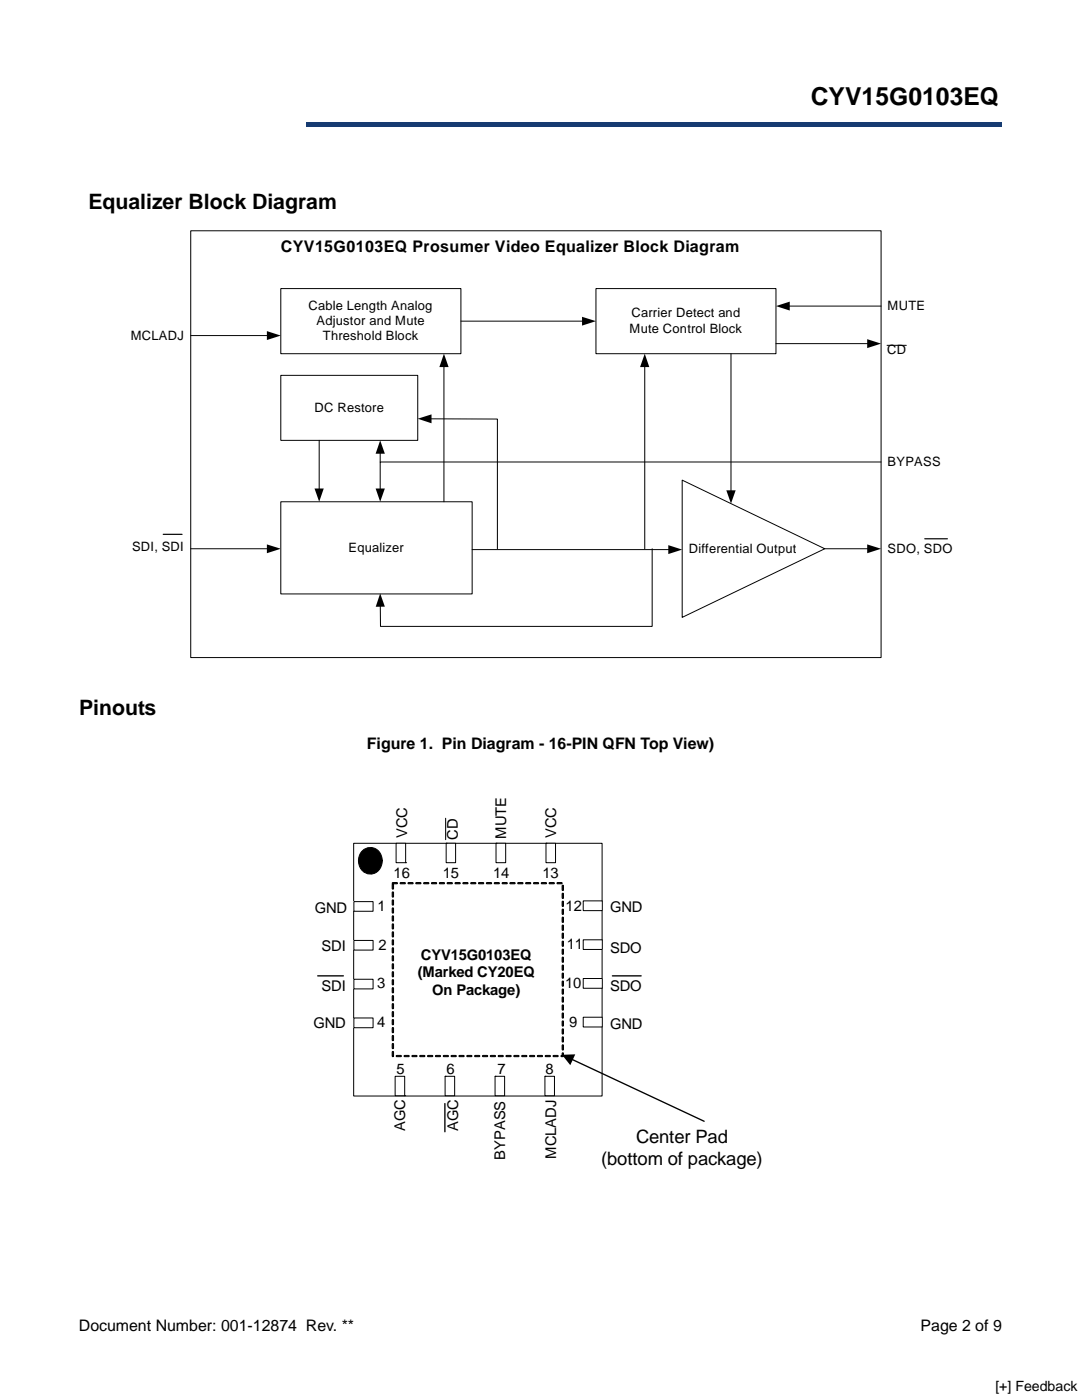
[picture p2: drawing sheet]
<svg xmlns="http://www.w3.org/2000/svg" width="216mm" height="279mm" viewBox="0 0 216 279" stroke-linecap="round" stroke-linejoin="round" font-family="sans-serif">
<path d="M61 24.4h138.8v.9h-138.8z" fill="#163b71"/>
<path d="M61 24.4h138.9" fill="none" stroke="#163b71" stroke-width=".2"/>
<path d="M199.7 24.4h.2v1h-.2z" fill="#163b71"/>
<path d="M61 25.3h138.8" fill="none" stroke="#163b71" stroke-width=".2"/>
<path d="M61 24.3h.1v1h-.1z" fill="#163b71"/>
<g fill="#fff">
<path d="M15.8 8.6h45.2v18h-45.2z"/>
<path d="M24 45.6h167.7v89h-167.7z"/>
</g>
<path d="M41.1 49h137.7v85.1h-137.7z" fill="none" stroke="#fff" stroke-width=".2"/>
<path d="M38.1 46.1h137.7v85.1h-137.7z" fill="none" stroke="#000" stroke-width=".2"/>
<path d="M136.1 95.8l28.5 13.7-28.5 13.7z" fill="#fff"/>
<path d="M136.1 95.8l28.5 13.7-28.5 13.7z" fill="none" stroke="#000" stroke-width=".2"/>
<path d="M56 57.6h36v13h-36z" fill="#fff"/>
<path d="M56 57.6h36v13h-36zM157.4 61.1h18.4M38.1 109.5h15.4M164.6 109.5h8.7" fill="none" stroke="#000" stroke-width=".2"/>
<path d="M154.8 61.1l2.8-.9v1.8zM53.3 108.6l2.7 .9-2.7 .9zM173 108.6l2.8 .9-2.8 .9z" fill="#000"/>
<path d="M118.9 57.6h35.9v13h-35.9z" fill="#fff"/>
<path d="M118.9 57.6h35.9v13h-35.9z" fill="none" stroke="#000" stroke-width=".2"/>
<path d="M56 74.9h27.4v13h-27.4z" fill="#fff"/>
<path d="M56 74.9h27.4v13h-27.4z" fill="none" stroke="#000" stroke-width=".2"/>
<path d="M56 100.1h38.2v18.4h-38.2z" fill="#fff"/>
<g fill="none" stroke="#000" stroke-width=".2">
<path d="M38.1 67h15.4M88.6 73v27.1M92 64.1h24.4M128.7 73v36.6M145.9 70.6v27.5M154.8 68.6h18.5M177 68.9h3.8M63.7 87.9v9.8M75.9 90.3v1.9M85.9 83.6h13.4v25.9M175.8 92.2h-99.9v5.5M56 100.1h38.2v18.4h-38.2z"/>
<path d="M94.2 109.7h39.4M130.1 109.5v15.5h-54.2v-4.1"/>
</g>
<path d="M53.3 66.1l2.7 .9-2.7 .9zM88.6 70.6l.9 2.7h-1.8zM116.1 63.2l2.8 .9-2.8 .9zM128.7 70.6l.9 2.7h-1.9zM173 67.7l2.8 .9-2.8 .9zM62.8 97.5h1.8l-.9 2.6zM75.9 87.9l.9 2.7h-1.8zM75 97.5h1.8l-.9 2.6zM83.4 83.6l2.7-.9v1.8zM144.9 97.9h1.9l-.9 2.6zM133.3 108.8l2.8 .9-2.8 .9zM75.9 118.4l.9 2.7h-1.8z" fill="#000"/>
<path d="M32.6 106.6h3.7M184.5 107.5h4.5" fill="none" stroke="#000" stroke-width=".24"/>
<path d="M51.4 152.6h112.9v86.8h-112.9z" fill="#fff"/>
<path d="M70.6 168.3h49.5v50.4h-49.5z" fill="none" stroke="#000" stroke-width=".2"/>
<path d="M70.6 179.9h3.8v2h-3.8z" fill="#fff"/>
<path d="M70.6 179.9h3.8v2h-3.8z" fill="none" stroke="#000" stroke-width=".2"/>
<path d="M70.6 187.7h3.8v1.9h-3.8z" fill="#fff"/>
<path d="M70.6 187.7h3.8v1.9h-3.8z" fill="none" stroke="#000" stroke-width=".2"/>
<path d="M70.6 195.4h3.8v2h-3.8z" fill="#fff"/>
<path d="M70.6 195.4h3.8v2h-3.8z" fill="none" stroke="#000" stroke-width=".2"/>
<path d="M70.6 203.2h3.8v1.9h-3.8z" fill="#fff"/>
<path d="M70.6 203.2h3.8v1.9h-3.8z" fill="none" stroke="#000" stroke-width=".2"/>
<path d="M108.7 214.8h1.9v3.9h-1.9z" fill="#fff"/>
<path d="M108.7 214.8h1.9v3.9h-1.9zM108.7 214.8h.1" fill="none" stroke="#000" stroke-width=".2"/>
<path d="M98.8 214.8h1.9v3.9h-1.9z" fill="#fff"/>
<path d="M98.8 214.8h1.9v3.9h-1.9zM98.8 214.8h.1" fill="none" stroke="#000" stroke-width=".2"/>
<path d="M78.8 214.8h2v3.9h-2z" fill="#fff"/>
<path d="M78.8 214.8h2v3.9h-2zM80.8 218.7h.1" fill="none" stroke="#000" stroke-width=".2"/>
<path d="M88.8 214.8h1.9v3.9h-1.9z" fill="#fff"/>
<path d="M72.1 170a2.41 2.41 0 0 1 3-.5 2.41 2.41 0 0 1 1.1 2.8 2.38 2.38 0 0 1-2.8 2.1 2.38 2.38 0 0 1-1.9-2.9l.2-.8zM88.8 214.8h1.9v3.9h-1.9zM88.8 214.8h.1" fill="none" stroke="#000" stroke-width=".2"/>
<g fill="#000">
<path d="M112.1 210.5l2.7-.1-1 2.2z"/>
<path d="M72.1 170a2.41 2.41 0 0 1 3-.5 2.41 2.41 0 0 1 1.1 2.8 2.38 2.38 0 0 1-2.8 2.1 2.38 2.38 0 0 1-1.9-2.9l.2-.8z" fill-rule="evenodd"/>
</g>
<path d="M63.4 194.8h5.1M122.2 194.8h5.7M114 211.4l26.5 12.4M88.8 220.2v5.7" fill="none" stroke="#000" stroke-width=".27"/>
<path d="M88.9 163.3v4.3" fill="none" stroke="#000" stroke-width=".21"/>
<path d="M78.3 176.4l.2 .1v.9l-.1 .1-.1-.2zM78.3 178.1h.2l-.1 .9-.1-.1zM78.3 179.6l.2 .1-.1 .9-.1-.1zM78.3 181.2l.2 .1v.9h-.1l-.1-.1zM78.3 182.8l.2 .1v.8l-.1 .1-.1-.1zM78.3 184.4h.2v.9l-.1 .1-.1-.1zM78.3 186h.2l-.1 1-.1-.1zM78.3 187.6h.2l-.1 1-.1-.1zM78.3 189.1l.2 .1v.9l-.1 .1-.1-.1zM78.3 190.7l.2 .1v.9l-.1 .1-.1-.2zM78.3 192.4h.2v.9l-.1 .1-.1-.1zM78.3 194h.2l-.1 1-.1-.2zM78.3 195.5l.2 .1-.1 1-.1-.2zM78.3 197.1l.2 .1v.9l-.1 .1-.1-.2zM78.3 198.7l.2 .1v.9h-.1l-.1-.1zM78.3 200.3l.2 .1v.9h-.1l-.1-.1zM78.3 201.9l.2 .1-.1 .9-.1-.1zM78.3 203.5h.2l-.1 1-.1-.1zM78.3 205.1h.2v.9l-.1 .1-.1-.1zM78.3 206.7h.2v.9l-.1 .1-.1-.1zM78.3 208.3h.2v.9l-.1 .1-.1-.1zM78.3 209.9h.2l-.1 1-.1-.1zM79.1 210.7l.9-.1 .1 .2-1 .1zM80.7 210.7l.8-.1 .2 .2-1 .1zM82.2 210.7l.9-.1 .1 .2-.9 .1zM83.8 210.7l.9-.1 .1 .2-1 .1zM85.3 210.7l.9-.1 .2 .2-1 .1zM86.9 210.7l.9-.1 .1 .2-.9 .1zM88.5 210.7l.8-.1 .2 .2-1 .1zM90 210.7l.9-.1 .2 .2-1 .1zM91.6 210.7l.9-.1 .1 .2-.9 .1zM93.2 210.7l.8-.1 .2 .2-1 .1zM94.7 210.7l.9-.1 .1 .2-.9 .1zM96.3 210.7l.9-.1 .1 .2-.9 .1zM97.9 210.7l.8-.1 .2 .2-1 .1zM99.4 210.7l.9-.1 .1 .2-.9 .1zM101 210.7l.9-.1 .1 .2-1 .1zM102.6 210.7l.8-.1 .2 .2-1 .1zM104.1 210.7l.9-.1 .1 .2-.9 .1zM105.7 210.7l.9-.1 .1 .2-1 .1zM107.3 210.7l.8-.1 .2 .2-1 .1zM108.8 210.7l.9-.1 .1 .2-.9 .1zM110.4 210.7l.9-.1 .1 .2-1 .1zM112.2 210.1l.2 .1v.6l-.4 .1v-.2l.3-.1-.1 .2zM112.2 208.6h.2v.9l-.1 .1-.1-.2zM112.2 207h.2v1l-.2-.2zM112.2 205.4h.2v1l-.2-.2zM112.2 203.8h.2v1l-.2-.1zM112.2 202.2h.2v.9l-.1 .1-.1-.1zM112.2 200.6h.2v.9l-.1 .1-.1-.1zM112.2 199l.2 .1v.9l-.2-.1zM112.2 197.4h.2v1l-.2-.1zM112.2 195.9h.2v.9l-.2-.1zM112.2 194.3h.2v.9h-.1l-.1-.1zM112.2 192.6l.2 .1v.9l-.1 .1-.1-.2zM112.2 191.1h.2v.9l-.2-.1zM112.2 189.5h.2v1l-.2-.2zM112.2 187.9h.2v1l-.2-.2zM112.2 186.3h.2v.9l-.1 .1-.1-.2zM112.2 184.7h.2v.9l-.1 .1-.1-.2zM112.2 183.1h.2v1l-.2-.1zM112.2 181.5h.2v1l-.2-.1zM112.2 179.9h.2v1l-.2-.1zM112.2 178.3h.2v.9l-.1 .1-.1-.1zM112.2 176.7h.2v1h-.1l-.1-.1zM111.2 176.2l.8-.1 .2 .2-1 .1zM109.6 176.2l.9-.1 .1 .2-1 .1zM108 176.2l.9-.1 .2 .2-1 .1zM106.5 176.1h.8l.2 .2-1 .1zM104.9 176.2l.9-.1 .1 .2-.9 .1zM103.3 176.2l.9-.1 .2 .2-1 .1zM101.8 176.2l.9-.1 .1 .2-1 .1zM100.2 176.2l.9-.1 .1 .2-.9 .1zM98.7 176.2l.8-.1 .2 .2-1 .1zM97.1 176.2l.9-.1 .1 .2-1 .1zM95.5 176.2l.9-.1 .1 .2-1 .1zM94 176.2l.8-.1 .2 .2-1 .1zM92.4 176.2h1l-.1 .2h-.9zM90.8 176.2l.9-.1 .1 .2-.9 .1zM89.2 176.2l.9-.1 .2 .2-1 .1zM87.7 176.2l.9-.1 .1 .2-1 .1zM86.1 176.2l.9-.1 .1 .2-.9 .1zM84.6 176.2l.8-.1 .2 .2-1 .1zM83 176.2l.9-.1 .1 .2-1 .1zM81.4 176.2l.9-.1 .1 .2-.9 .1zM79.9 176.2l.9-.1 .1 .2-1 .1zM78.3 176.2l.9-.1 .1 .2-1 .1z" fill="#000" stroke="#000" stroke-width=".2"/>
<path d="M108.9 168.3h1.9v3.9h-1.9z" fill="#fff"/>
<path d="M108.9 168.3h1.9v3.9h-1.9zM108.9 168.3h.1" fill="none" stroke="#000" stroke-width=".2"/>
<path d="M99 168.3h1.9v3.9h-1.9z" fill="#fff"/>
<path d="M99 168.3h1.9v3.9h-1.9zM99 168.3h.1" fill="none" stroke="#000" stroke-width=".2"/>
<path d="M79 168.3h1.9v3.9h-1.9z" fill="#fff"/>
<path d="M79 168.3h1.9v3.9h-1.9zM80.9 172.2h.1" fill="none" stroke="#000" stroke-width=".2"/>
<path d="M89 168.3h1.9v3.9h-1.9z" fill="#fff"/>
<path d="M89 168.3h1.9v3.9h-1.9zM89 168.3h.1" fill="none" stroke="#000" stroke-width=".2"/>
<path d="M116.4 179.8h3.8v1.9h-3.8z" fill="#fff"/>
<path d="M116.4 179.8h3.8v1.9h-3.8z" fill="none" stroke="#000" stroke-width=".2"/>
<path d="M116.4 187.6h3.8v1.9h-3.8z" fill="#fff"/>
<path d="M116.4 187.6h3.8v1.9h-3.8z" fill="none" stroke="#000" stroke-width=".2"/>
<path d="M116.4 195.3h3.8v1.9h-3.8z" fill="#fff"/>
<path d="M116.4 195.3h3.8v1.9h-3.8z" fill="none" stroke="#000" stroke-width=".2"/>
<path d="M116.4 203h3.8v2h-3.8z" fill="#fff"/>
<path d="M116.4 203h3.8v2h-3.8z" fill="none" stroke="#000" stroke-width=".2"/>
<g fill="#fff">
<path d="M16.2 36.6h180.7v.2h-180.7z"/>
<path d="M196.8 36.7h.1v99.5h-.1z"/>
<path d="M16.1 136.1h180.7v.1h-180.7z"/>
<path d="M16.1 36.6h.2v99.6h-.2z"/>
</g>
<text font-size="4.9" x="161.8" y="20.9">CYV15G0103EQ</text>
<g font-size="4.2">
<text x="17.6" y="41.6">Equalizer Block Diagram</text>
<text x="15.8" y="142.7">Pinouts</text>
</g>
<g font-size="3.7">
<text x="120" y="232.5">(bottom of package)</text>
<text x="126.9" y="228.1">Center Pad</text>
</g>
<g font-size="3.2">
<text x="56" y="50.2">CYV15G0103EQ Prosumer Video Equalizer Block Diagram</text>
<text x="73.2" y="149.4">Figure 1. Pin Diagram - 16-PIN QFN Top View)</text>
<text x="15.7" y="265.6">Document Number: 001-12874 Rev. **</text>
<text x="183.7" y="265.6">Page 2 of 9</text>
</g>
<text font-size="3.2" fill="#fff" x="59" y="53.1">CYV15G0103EQ Prosumer Video Equalizer Block Diagram</text>
<g font-size="2.9">
<text x="81.2" y="167.3" transform="rotate(-90 81.2 167.3)">VCC</text>
<text x="91.3" y="167.6" transform="rotate(-90 91.3 167.6)">CD</text>
<text x="101" y="167.4" transform="rotate(-90 101 167.4)">MUTE</text>
<text x="111" y="167.3" transform="rotate(-90 111 167.3)">VCC</text>
<text x="78.5" y="175.2">16</text>
<text x="88.4" y="175.2">15</text>
<text x="98.4" y="175.2">14</text>
<text x="108.2" y="175.2">13</text>
<text x="62.8" y="182.2">GND</text>
<text x="75.3" y="181.9">1</text>
<text x="112.9" y="181.8">12</text>
<text x="121.7" y="181.9">GND</text>
<text x="64.2" y="189.8">SDI</text>
<text x="75.5" y="189.5">2</text>
<text x="84" y="191.5">CYV15G0103EQ</text>
<text x="113.1" y="189.5">11</text>
<text x="121.7" y="190.2">SDO</text>
<text x="64.2" y="197.7">SDI</text>
<text x="75.2" y="197.3">3</text>
<text x="83.4" y="195.1">(Marked CY20EQ</text>
<text x="112.8" y="197.2">10</text>
<text x="121.7" y="197.7">SDO</text>
<text x="86.3" y="198.6">On Package)</text>
<text x="62.5" y="205.2">GND</text>
<text x="75.2" y="205">4</text>
<text x="113.6" y="205">9</text>
<text x="121.7" y="205.4">GND</text>
<text x="79.1" y="214.3">5</text>
<text x="89.1" y="214.3">6</text>
<text x="99.2" y="214.3">7</text>
<text x="108.8" y="214.3">8</text>
<text x="80.8" y="225.7" transform="rotate(-90 80.8 225.7)">AGC</text>
<text x="91.4" y="225.7" transform="rotate(-90 91.4 225.7)">AGC</text>
<text x="100.8" y="231.5" transform="rotate(-90 100.8 231.5)">BYPASS</text>
<text x="111" y="231.3" transform="rotate(-90 111 231.3)">MCLADJ</text>
</g>
<text font-size="2.8" fill="#010101" x="198.6" y="277.6">[+] Feedback</text>
<g font-size="2.6">
<text x="61.5" y="61.8">Cable Length Analog</text>
<text x="63.2" y="64.9">Adjustor and Mute</text>
<text x="126" y="63.3">Carrier Detect and</text>
<text x="177.1" y="61.8">MUTE</text>
<text x="26.1" y="67.8">MCLADJ</text>
<text x="64.4" y="67.9">Threshold Block</text>
<text x="125.6" y="66.4">Mute Control Block</text>
<text x="177" y="70.6">CD</text>
<text x="62.7" y="82.2">DC Restore</text>
<text x="177.1" y="93.1">BYPASS</text>
<text x="26.4" y="109.9">SDI, SDI</text>
<text x="69.6" y="110.1">Equalizer</text>
<text x="137.5" y="110.3">Differential Output</text>
<text x="177.1" y="110.4">SDO, SDO</text>
</g>
</svg>
